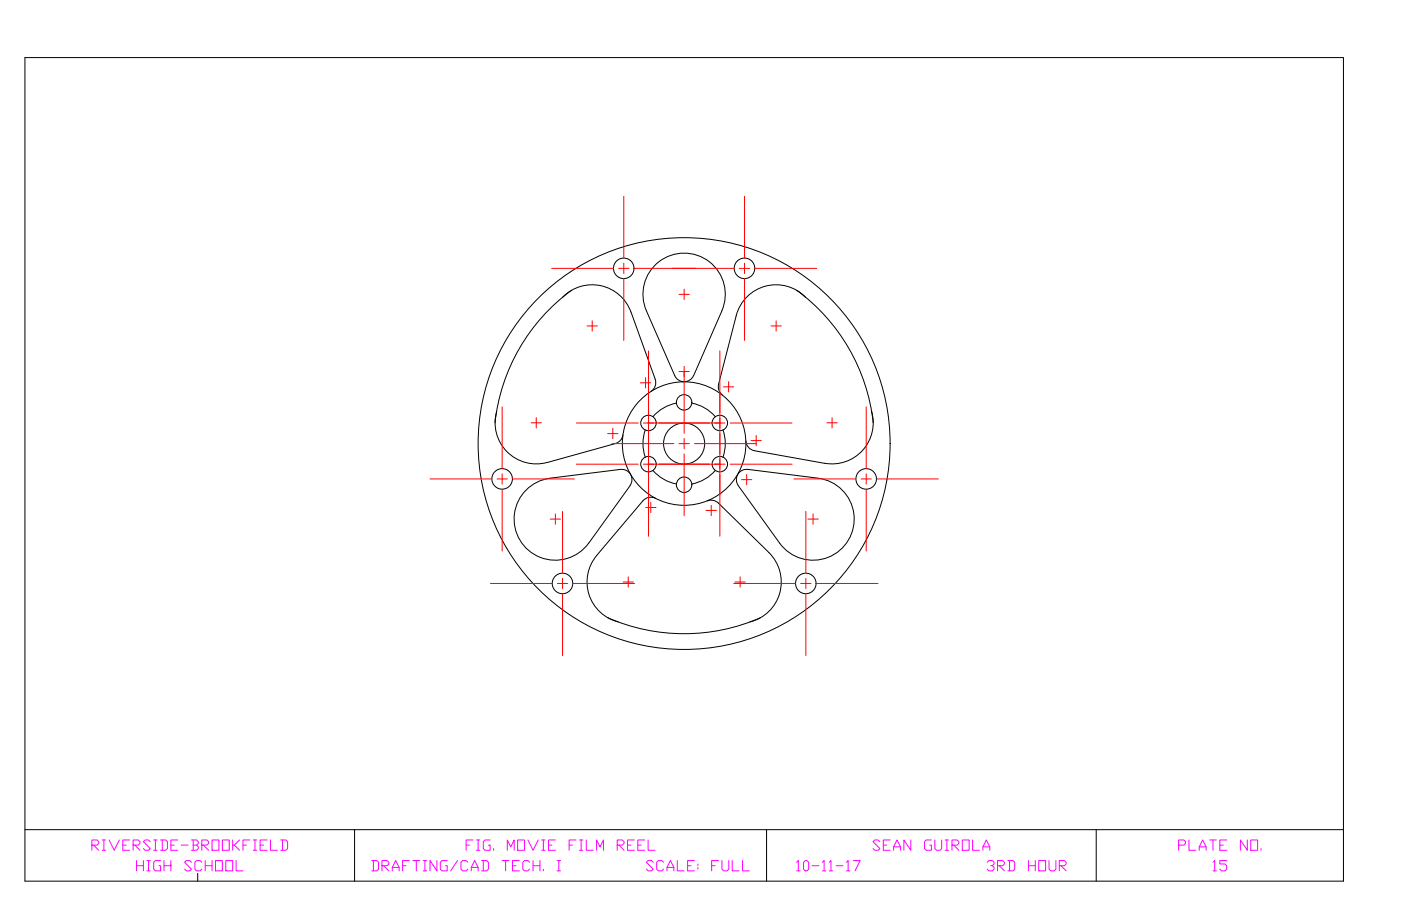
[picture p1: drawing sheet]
<svg xmlns="http://www.w3.org/2000/svg" width="432mm" height="279mm" viewBox="0 0 432 279" stroke-linecap="round" stroke-linejoin="round" font-family="sans-serif">
<!-- layer: Boarder Line -->
<path d="M7.7 17.8h406.4v253.9h-406.4M7.7 255.9h406.4M109.3 255.9v15.8M236.3 255.9v15.8M337.9 255.9v15.8" fill="none" stroke="#000" stroke-width=".31"/>
<!-- layer: 0 -->
<g fill="none" stroke="#000" stroke-width=".31">
<path d="M7.7 17.8v253.9M173.4 91.7a12.7 12.7 0 0 1 21.1 4.5l7.4 20.8a3.2 3.2 0 0 1-1.2 3.7M176.2 89.5a58.6 58.6 0 0 0-23.6 40.9M222.5 95.8a12.7 12.7 0 0 0-11.6-17.7 12.7 12.7 0 0 0-11.7 17.7l8.8 20a3.2 3.2 0 0 0 2.9 1.9 3.2 3.2 0 0 0 2.9-1.9M222.5 95.8l-8.7 20M226.9 97.4l-5.4 21.1a3.2 3.2 0 0 0 1.1 3.3M245.5 89.5a58.6 58.6 0 0 1 23.6 40.9M248.3 91.7a12.7 12.7 0 0 0-21.4 5.6M153.1 126.9a12.7 12.7 0 0 0 15.6 15.7l21-5.9a3.2 3.2 0 0 0 2.3-2.6M198.9 132.6a12.7 12.7 0 0 0 0 8.4M208.5 124.3a12.7 12.7 0 0 0-7.3 4.2M213.2 124.3a12.7 12.7 0 0 1 7.3 4.2"/>
<path d="M222.8 132.6a12.7 12.7 0 0 1 0 8.4M229.9 136a3.2 3.2 0 0 0 2.6 3M232.5 139l21.7 3.9M268.6 126.9a12.7 12.7 0 0 1-14.4 16M194.2 149.7a3.2 3.2 0 0 0 .1-3.4 3.2 3.2 0 0 0-3.1-1.5l-21.6 2.7a12.7 12.7 0 0 0-9.4 19.1 12.7 12.7 0 0 0 21.2 .9l12.8-17.7M201.2 145.1a12.7 12.7 0 0 0 7.3 4.2M202 153.7a3.2 3.2 0 0 0-3.9 .8l-14.2 16.8a12.7 12.7 0 0 0 6.7 20.5M218 154.5a3.2 3.2 0 0 1 3.4 .6M220.5 145.1a12.7 12.7 0 0 1-7.3 4.2M221.4 155.2l15.6 15.2a12.7 12.7 0 0 1-5.8 21.4M227.5 149.7a3.2 3.2 0 0 1-.1-3.4 3.2 3.2 0 0 1 3.1-1.5l21.7 2.7a12.7 12.7 0 0 1 9.3 19.1 12.7 12.7 0 0 1-21.2 .9l-12.8-17.7M187.3 190.5a58.6 58.6 0 0 0 47.1 0"/>
<circle cx="192.2" cy="82.8" r="3.2"/>
<circle cx="229.5" cy="82.8" r="3.2"/>
<circle cx="199.9" cy="130.4" r="2.38"/>
<circle cx="210.8" cy="136.8" r="63.5"/>
<circle cx="210.8" cy="136.8" r="19"/>
<circle cx="210.9" cy="136.8" r="6.3"/>
<circle cx="210.9" cy="124.1" r="2.38"/>
<circle cx="221.9" cy="130.4" r="2.38"/>
<circle cx="154.8" cy="147.7" r="3.2"/>
<circle cx="199.9" cy="143.1" r="2.38"/>
<circle cx="210.9" cy="149.5" r="2.38"/>
<circle cx="221.9" cy="143.1" r="2.38"/>
<circle cx="267" cy="147.7" r="3.2"/>
<circle cx="173.4" cy="179.9" r="3.2"/>
<circle cx="248.4" cy="179.9" r="3.2"/>
</g>
<!-- layer: Center Lines -->
<g fill="none" stroke="#f00" stroke-width=".31">
<path d="M192.3 60.5v19.1M229.5 60.5v19.1M170 82.8h19.1M182.5 98.9v3.2M190.7 82.8h3.1M192.3 81.2v3.1M192.3 85.9v19.1M195.4 82.8h30.9M209.3 90.8h3.1M210.9 89.2v3.2M227.9 82.8h3.2M229.5 81.2v3.1"/>
<path d="M229.5 85.9v19.1M232.6 82.8h19.1M239.2 98.9v3.2M180.9 100.5h3.2M197.4 118h3.2M199 116.5v3.1M199.9 108.2v57.2M209.3 114.6h3.1M210.9 113v20.6M221.9 108.2v57.2M223 119.3h3.1M224.6 117.7v3.2"/>
<path d="M237.6 100.5h3.2M154.8 125.5v19M163.7 130.4h3.2M165.3 128.8v3.2M177.7 130.5h19M187.3 133.7h3.2M188.6 136.8h19.1M188.9 132.1v3.2M198.3 130.5h25.2M209.3 136.8h3.1M210.9 135.2v3.2M210.9 140v19"/>
<path d="M214 136.8h19.1M225 130.5h19.1M231.5 135.9h3.2M233.1 134.3v3.2M254.9 130.4h3.1M256.5 128.8v3.2M267 125.5v19M132.5 147.7h19.1M153.2 147.7h3.2M154.8 146.1v3.2M154.8 150.9v19M157.9 147.7h19.1"/>
<path d="M171.2 158.5v3.2M173.4 157.7v19.1M177.7 143.2h19M198.3 143.2h25.2M199 156.5h3.2M200.6 154.9v3.2M217.6 157.4h3.2M219.2 155.8v3.2M225 143.2h19.1M228.5 147.9h3.2M230.1 146.3v3.2M244.8 147.7h19"/>
<path d="M248.4 157.7v19.1M250.6 158.5v3.2M265.4 147.7h3.2M267 146.1v3.2M267 150.9v19M270.2 147.7h19M151.2 179.9h19M169.6 160.1h3.1M171.8 179.9h3.2M173.4 178.4v3.1M176.6 179.9h19M192 179.5h3.2"/>
<path d="M193.6 177.9v3.2M226.1 179.9h19.1M226.5 179.5h3.2M228.1 177.9v3.2M246.8 179.9h3.2M248.4 178.4v3.1M249 160.1h3.2M251.5 179.9h19.1M173.4 183.1v19.1M248.4 183.1v19.1"/>
</g>
<g font-size="6.6" fill="#f0f">
<text x="27.5" y="263.5">RIVERSIDE-BROOKFIELD</text>
<text x="142.9" y="263.5">FIG. MOVIE FILM REEL</text>
<text x="268.1" y="263.5">SEAN GUIROLA</text>
<text x="362.3" y="263.5">PLATE NO.</text>
<text x="41.3" y="269.9">HIGH SCHOOL</text>
<text x="113.6" y="269.9">DRAFTING/CAD TECH. I SCALE: FULL</text>
<text x="244.5" y="269.9">10-11-17 3RD HOUR</text>
<text x="372.9" y="269.9">15</text>
</g>
<text font-size="2.6" x="108.3" y="257.2">XX</text>
</svg>
